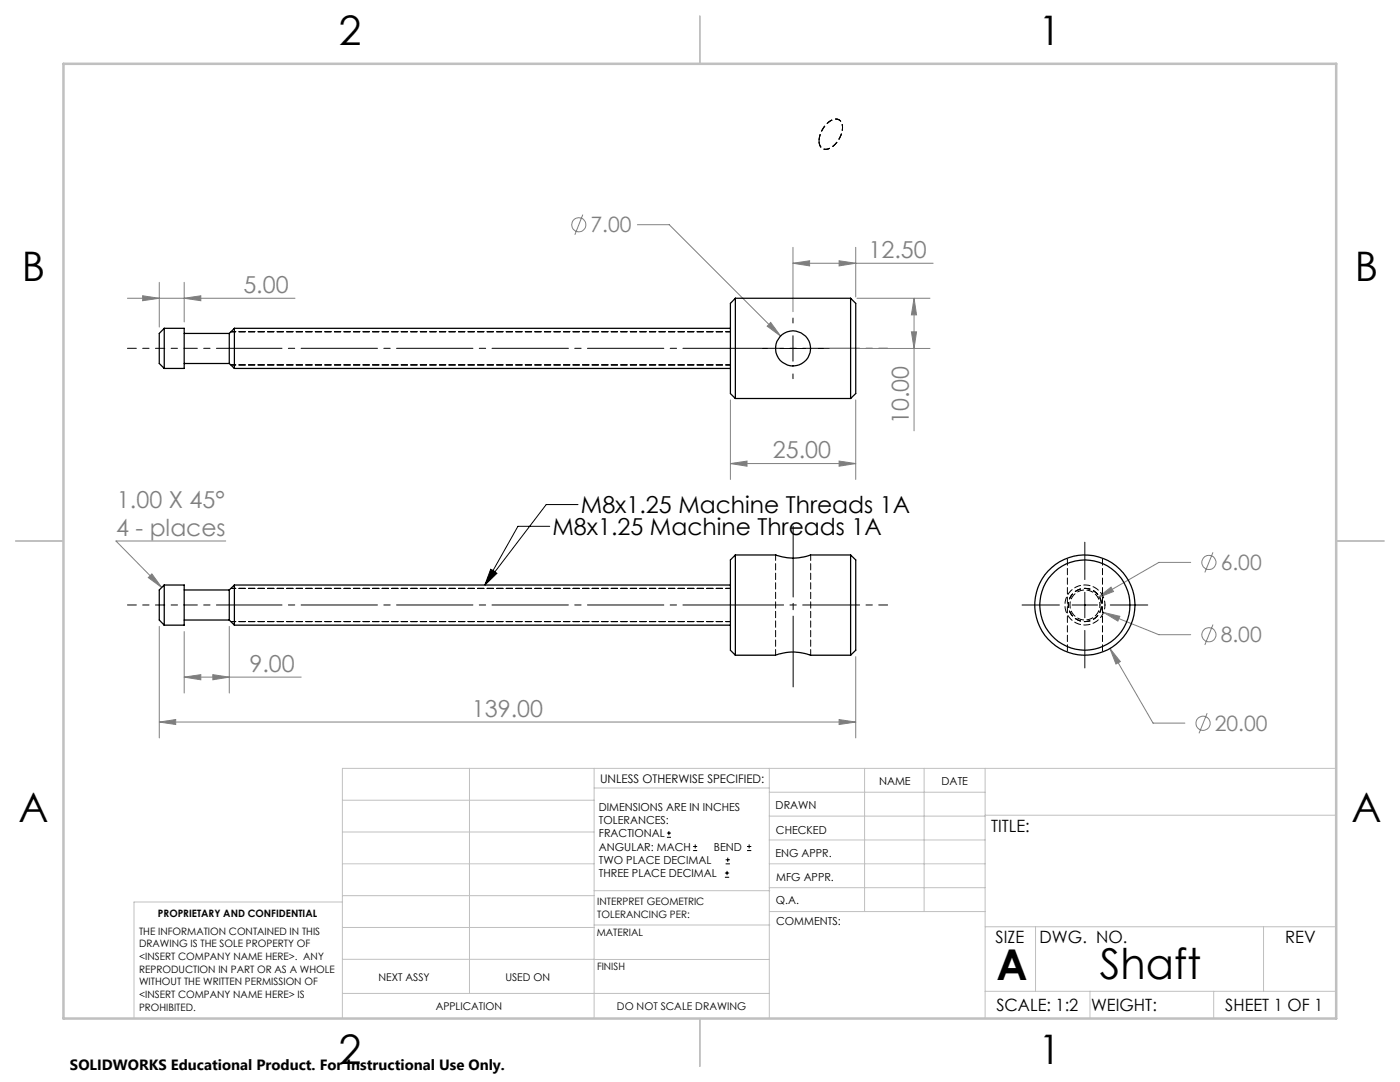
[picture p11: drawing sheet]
<svg xmlns="http://www.w3.org/2000/svg" width="279mm" height="216mm" viewBox="0 0 279 216" stroke-linecap="round" stroke-linejoin="round" font-family="sans-serif">
<g fill="none" stroke="#808080" stroke-width=".2">
<path d="M25.4 59.5h33.5M28.5 59l3.3 .5-3.3 .5zM31.8 56.3v9M36.8 59.5l3.3-.5v1zM36.8 56.3v7.9M116.3 42.8l-1.6 4M127.2 44.8h6.4l22.2 22.3M158.3 52.5l3.3-.5v1.1zM158.3 49.4v12.8M158.3 52.5h27.9M167.5 52l3.3 .5-3.3 .6zM170.8 49.4v9.9"/>
<path d="M171 59.5h14.6M182.4 59.5l.5 3.3h-1zM182.4 59.5v26.5M145.8 79.8v15.9M153.8 64.3l2 2.8-2.7-2zM165.6 69.5h20M170.8 79.8v15.9M181.9 66.2h1l-.5 3.3zM145.8 92.5l3.3-.5v1zM145.8 92.5h25M167.5 92l3.3 .5-3.3 .5zM30.3 114.5l2 2.7-2.7-1.9z"/>
<path d="M45 107.9h-21.9l9.2 9.3M219.1 119.2l2.6-2 .5 .8zM237.6 112.2h-6.3l-12.2 7M242.1 110.2l-1.6 4M31.8 125v22.2M36.8 135.1l3.3-.5v1zM36.8 126v12.3M36.8 135.1h23.3M42.5 134.6l3.3 .5-3.3 .5zM45.8 125v13.3M170.8 131v16.2M220.2 122.2l3.3 .8-.4 .9z"/>
<path d="M220.2 122.2l11.1 4.4h6.3M221.5 129.4l2.1 2.6-.9 .5zM221.5 129.4l8.6 14.9h6.4M242.1 124.6l-1.6 4.1M31.8 144.1l3.3-.5v1zM31.8 144.1h139M167.5 143.6l3.3 .5-3.3 .5zM240.9 142.3l-1.6 4"/>
<circle cx="115.5" cy="44.8" r="1.4"/>
<circle cx="241.3" cy="112.2" r="1.41"/>
<circle cx="241.3" cy="126.7" r="1.41"/>
<circle cx="240.1" cy="144.3" r="1.41"/>
</g>
<g fill="none" stroke="#000" stroke-width=".2">
<path d="M152.2 69.5h1M155.7 69.5h5.1M158.3 63.5v1M158.3 67v5.1M158.3 74.6v1M163.3 69.5h1M97.9 113.6l.9 .5-2 2.6zM98.4 113.8l.8 .6-2.4 2.3zM109.7 105h-6.3l-6.6 11.7M115.4 100.7h-6.4l-12.2 16M216.5 108.2v7.4M216.5 118.2v5.1"/>
<path d="M204 120.7h7.4M214 120.7h5M216.5 125.8v7.5M221.6 120.7h7.5M133.1 167.1h.8M133.1 166.2h.8M133.5 165.8v.9M138.3 169.7h.8M138.3 168.9h.8M138.7 168.5v.8M144.7 175h.8M144.7 174.2h.8"/>
<path d="M144.8 172.4h.9M144.8 171.6h.9M145.1 173.8v.8M145.2 171.1v.9M149.1 169.7h.8M149.1 168.9h.8M149.5 168.5v.8"/>
</g>
<path d="M213.2 120.7a3.3 3.3 0 0 0 4.9 2.9 3.3 3.3 0 0 0 .2-5.7 3.3 3.3 0 0 0-5.1 2.6v.2" fill="none" stroke="#000" stroke-width=".2" stroke-dasharray="1.3 .6" stroke-dashoffset=".7" stroke-linecap="butt"/>
<path d="M163.5 28.1a1.46 1.46 0 0 0 .8 1.6 1.46 1.46 0 0 0 1.7-.3 4.6 4.6 0 0 0 1.9-5.1 1.57 1.57 0 0 0-2.5 0 5.2 5.2 0 0 0-1.9 3.8" fill="none" stroke="#000" stroke-width=".2" stroke-dasharray="1.3 .6" stroke-dashoffset="-.1" stroke-linecap="butt"/>
<path d="M46.8 69.5h99M46.8 120.7h99" fill="none" stroke="#000" stroke-width=".2" stroke-dasharray="15.2 1.3 1.3 1.3" stroke-dashoffset="5.7"/>
<path d="M169.8 69.5h-23M169.8 120.7h-23" fill="none" stroke="#000" stroke-width=".2" stroke-dasharray="15.2 1.3 1.3 1.3" stroke-dashoffset="5.6"/>
<path d="M36.8 69.5h9M36.8 120.7h9" fill="none" stroke="#000" stroke-width=".2" stroke-dasharray="15.2 1.3 1.3 1.3" stroke-dashoffset="12.6"/>
<path d="M32.8 69.5h4M32.8 120.7h4" fill="none" stroke="#000" stroke-width=".2" stroke-dasharray="15.2 1.3 1.3 1.3" stroke-dashoffset="15.1"/>
<path d="M46.8 69.5h-1M146.8 69.5h-1M46.8 120.7h-1M146.8 120.7h-1" fill="none" stroke="#000" stroke-width=".2" stroke-dasharray="15.2 1.3 1.3 1.3"/>
<path d="M32.8 69.5h-7.4M169.8 69.5h7.3M32.8 120.7h-7.4M169.8 120.7h7.3" fill="none" stroke="#000" stroke-width=".2" stroke-dasharray="15.2 1.3 1.3 1.3" stroke-dashoffset="13.5"/>
<path d="M158.3 137.1v-32.1" fill="none" stroke="#000" stroke-width=".2" stroke-dasharray="15.2 1.3 1.3 1.3" stroke-dashoffset="1.1"/>
<g fill="none" stroke="#c0c0c0" stroke-width=".2">
<path d="M68.3 159.7h50.3M93.7 153.3v44.9M118.6 153.3v49.9M118.6 157.2h34.9M153.5 153.3v49.9M153.5 158.1h43.1M172.5 153.3v28.6M184.4 153.3v28.6M196.6 153.3v49.9M266.7 153.3h-198.4v49.9M68.3 178.7h50.3M68.3 172.4h50.3"/>
<path d="M68.3 166h50.3M68.3 180h-41.6v23.2M118.6 177.7h35M153.5 167.6h43.1M153.5 162.8h43.1M153.5 172.4h43.1M153.5 177.1h43.1M196.6 162.7h70.1M68.3 198.2h85.2M68.3 191.4l85.2 .1M68.3 185.1h50.3M118.6 184.6h35"/>
<path d="M153.6 181.9h43M196.6 197.8h70.1M196.6 184.9h70.1M206.7 184.9v12.9M217.5 197.8v5.4M242.2 197.8v5.4M252.2 184.9v12.9"/>
</g>
<path d="M139.7 3.2v9.5M3.1 107.9h9.6M266.7 107.9h9.5M139.7 203.2v9.6" fill="none" stroke="#c0c0c0" stroke-width=".25"/>
<path d="M12.7 12.7h254v190.5h-254z" fill="none" stroke="#c0c0c0" stroke-width=".5"/>
<path d="M46.1 66.2h99.7M46.1 72.8h99.7M46.1 117.4h99.7M46.1 124h99.7" fill="none" stroke="#000" stroke-width=".2" stroke-dasharray="1.3 .6" stroke-dashoffset=".3"/>
<g fill="#808080">
<path d="M221.5 129.4l1.2 3.1 .9-.5zM220.2 122.2l2.9 1.7 .4-.9zM219.1 119.2l3.1-1.2-.5-.8zM153.8 64.3l-.7 .8 2.7 2z"/>
<path d="M42.5 134.6l3.3 .5-3.3 .5zM36.8 135.1l3.3-.5v1z"/>
<path d="M30.3 114.5l2 2.7-2.7-1.9zM31.8 144.1l3.3-.5v1zM167.5 143.6l3.3 .5-3.3 .5zM145.8 92.5l3.3-.5v1zM167.5 92l3.3 .5-3.3 .5zM158.3 52.5l3.3-.5v1.1zM167.5 52l3.3 .5-3.3 .6zM28.5 59l3.3 .5-3.3 .5zM36.8 59.5l3.3-.5v1z"/>
<path d="M182.4 59.5l.5 3.3h-1zM181.9 66.2h1l-.5 3.3z"/>
</g>
<path d="M98.4 113.8l.8 .6-2.4 2.3zM97.9 113.6l.9 .5-2 2.6z" fill="#000"/>
<g fill="none" stroke="#000" stroke-width=".25">
<path d="M146.8 59.5v20M146.8 59.5l-1 1v18l1 1M146.8 59.5h23M169.8 59.5l1 1v18l-1 1M169.8 59.5v20M32.8 65.5l-1 1v6l1 1M32.8 65.5v8M32.8 65.5h4v8h-4M36.8 66.5h9M36.8 72.5h9M45.8 66.5v6M45.8 72.5l1 1"/>
<path d="M46.8 65.5v8M46.8 65.5l-1 1M46.8 65.5h99M46.8 73.5h99M146.8 79.5h23M32.8 116.7v8M32.8 116.7h4v8h-4M32.8 116.7l-1 1v6l1 1M36.8 117.7h9M45.8 117.7v6M46.8 116.7v8M46.8 116.7l-1 1"/>
<path d="M46.8 116.7h99M146.8 110.7v20M146.8 110.7h8a9.8 9.8 0 0 0 6.9 0h8.1M146.8 110.7l-1 1v18.1l1 .9M169.8 110.7l1 1v18.1l-1 .9M169.8 110.7v20M36.8 123.7h9M45.8 123.7l1 1M46.8 124.7h99M146.8 130.7h8a10 10 0 0 1 6.9 0h8.1"/>
<circle cx="158.3" cy="69.5" r="3.5"/>
<circle cx="216.5" cy="120.7" r="9"/>
<circle cx="216.5" cy="120.7" r="10"/>
</g>
<path d="M154.8 110.7l.1 .1M158.3 111.4l.1-.1M161.8 130.7l-.4-.1" fill="none" stroke="#000" stroke-width=".2" stroke-dasharray="1.3 .6"/>
<path d="M154.8 110.7v20M161.8 130.7v-20" fill="none" stroke="#000" stroke-width=".2" stroke-dasharray="1.3 .6" stroke-dashoffset=".2"/>
<path d="M220.5 120.7a4 4 0 0 0-5.8-3.5 4 4 0 0 0-.5 6.8 4 4 0 0 0 6.3-2.7v-.6" fill="none" stroke="#000" stroke-width=".2" stroke-dasharray="1.3 .6" stroke-dashoffset=".5"/>
<path d="M219.5 120.7a3 3 0 0 1-4.3 2.7 3 3 0 0 1-.5-5.1 3 3 0 0 1 4.8 1.9v.5" fill="none" stroke="#000" stroke-width=".2" stroke-dasharray="1.3 .6" stroke-dashoffset=".7"/>
<path d="M213 111.4v18.7M220 130.1v-18.7" fill="none" stroke="#000" stroke-width=".2" stroke-dasharray="1.3 .6" stroke-dashoffset="-.2"/>
<g font-size="8.5">
<text x="198.9" y="195.5">A</text>
<text x="219.5" y="195.4">Shaft</text>
</g>
<g font-size="8.1">
<text x="67.6" y="8.9">2</text>
<text x="207.3" y="8.9">1</text>
<text x="4.4" y="56.2">B</text>
<text x="270.4" y="56.2">B</text>
<text x="3.7" y="164.1">A</text>
<text x="269.7" y="164.1">A</text>
<text x="67.6" y="212.4">2</text>
<text x="207.3" y="212.4">1</text>
</g>
<g font-size="4.7" fill="#808080">
<text x="173.3" y="51.5">12.50</text>
<text x="48.6" y="58.5">5.00</text>
<text x="181.4" y="84.7" transform="rotate(-90 181.4 84.7)">10.00</text>
<text x="154.2" y="91.5">25.00</text>
<text x="23.3" y="101.4">1.00 X 45°</text>
<text x="23.2" y="106.9">4 - places</text>
<text x="49.8" y="134.1">9.00</text>
<text x="94.2" y="143">139.00</text>
</g>
<g font-size="4.7">
<text x="110.3" y="106.8">M8x1.25 Machine Threads 1A</text>
<text x="115.9" y="102.4">M8x1.25 Machine Threads 1A</text>
</g>
<g font-size="4.2" fill="#808080">
<text x="117.9" y="46.4">7.00</text>
<text x="243.6" y="113.8">6.00</text>
<text x="243.6" y="128.2">8.00</text>
<text x="242.4" y="145.9">20.00</text>
</g>
<g font-size="3.4">
<text x="197.8" y="166">TITLE:</text>
<text x="198.7" y="188.1">SIZE</text>
<text x="207.5" y="188.1">DWG. NO.</text>
<text x="256.5" y="188.2">REV</text>
<text x="198.8" y="201.7">SCALE: 1:2</text>
<text x="217.7" y="201.8">WEIGHT:</text>
<text x="244.5" y="201.7">SHEET 1 OF 1</text>
</g>
<text font-size="3" x="14" y="213.5">SOLIDWORKS Educational Product. For Instructional Use Only.</text>
<text font-size="2.4" x="119.8" y="156.2">UNLESS OTHERWISE SPECIFIED:</text>
<g font-size="2.2">
<text x="119.5" y="161.8">DIMENSIONS ARE IN INCHES</text>
<text x="154.8" y="161.4">DRAWN</text>
<text x="175.4" y="156.6">NAME</text>
<text x="187.9" y="156.7">DATE</text>
<text x="119.5" y="164.4">TOLERANCES:</text>
<text x="119.5" y="167.1">FRACTIONAL</text>
<text x="154.9" y="166.3">CHECKED</text>
<text x="119.5" y="169.7">ANGULAR: MACH</text>
<text x="119.5" y="172.4">TWO PLACE DECIMAL</text>
<text x="142.5" y="169.7">BEND</text>
<text x="154.8" y="171">ENG APPR.</text>
<text x="119.5" y="175">THREE PLACE DECIMAL</text>
<text x="154.9" y="175.7">MFG APPR.</text>
<text x="154.9" y="180.4">Q.A.</text>
<text x="154.9" y="184.6">COMMENTS:</text>
</g>
<g font-size="2.1">
<text x="75.5" y="195.7">NEXT ASSY</text>
<text x="100.9" y="195.7">USED ON</text>
<text x="86.9" y="201.5">APPLICATION</text>
<text x="123.1" y="201.6">DO NOT SCALE DRAWING</text>
</g>
<g font-size="2">
<text x="31.5" y="182.9">PROPRIETARY AND CONFIDENTIAL</text>
<text x="119.2" y="180.6">INTERPRET GEOMETRIC</text>
<text x="119.2" y="183.1">TOLERANCING PER:</text>
<text x="27.8" y="186.5">THE INFORMATION CONTAINED IN THIS</text>
<text x="27.8" y="189">DRAWING IS THE SOLE PROPERTY OF</text>
<text x="27.8" y="191.6">&lt;INSERT COMPANY NAME HERE&gt;. ANY</text>
<text x="119.1" y="186.7">MATERIAL</text>
<text x="27.8" y="194.1">REPRODUCTION IN PART OR AS A WHOLE</text>
<text x="27.8" y="196.6">WITHOUT THE WRITTEN PERMISSION OF</text>
<text x="119.1" y="193.5">FINISH</text>
<text x="27.8" y="199.1">&lt;INSERT COMPANY NAME HERE&gt; IS</text>
<text x="27.8" y="201.7">PROHIBITED.</text>
</g>
</svg>
